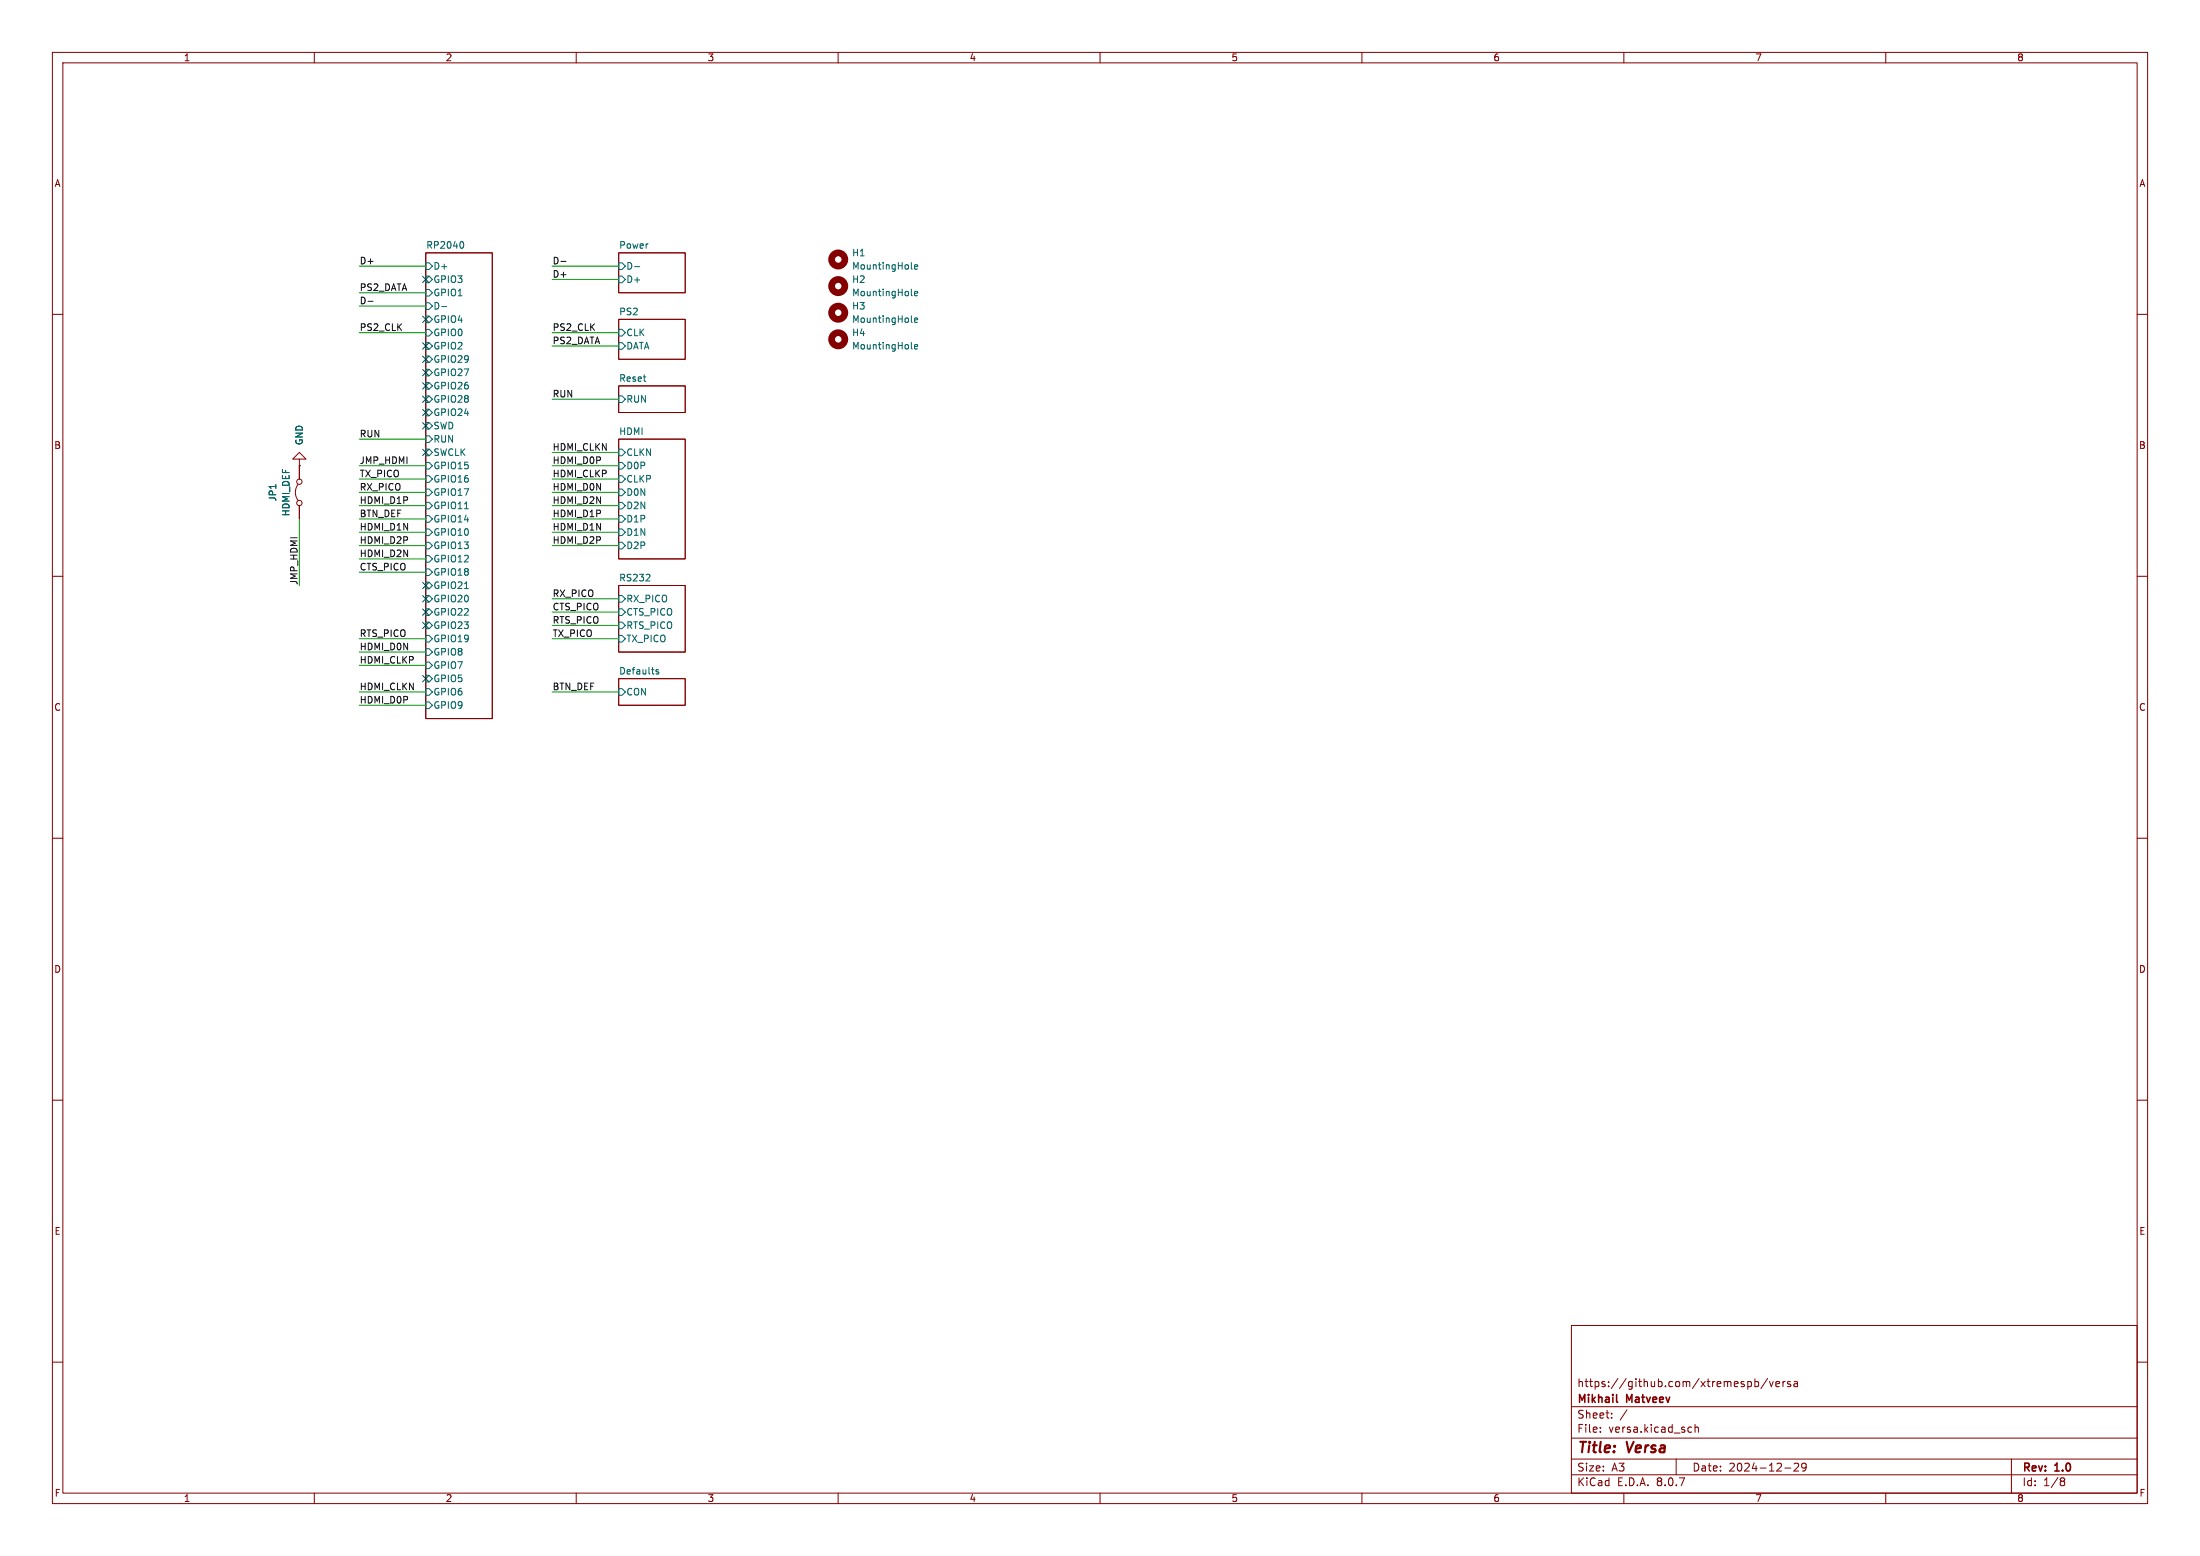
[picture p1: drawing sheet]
<svg xmlns="http://www.w3.org/2000/svg" width="420mm" height="297mm" viewBox="0 0 420 297" stroke-linecap="round" stroke-linejoin="round" font-family="sans-serif">
<g fill="none" stroke="#840000" stroke-width=".19">
<path d="M10 10h400v277h-400zM12 12h396v273h-396zM60 10v2M110 10v2M160 10v2M210 10v2M260 10v2M310 10v2M360 10v2M81.3 48.3h12.7v88.9h-12.7zM118.1 48.3h12.7v7.6h-12.7zM10 60h2"/>
<path d="M118.1 73.7h12.7v5h-12.7zM118.1 61h12.7v7.6h-12.7zM408 60h2M56.9 92.5a2.54 2.54 0 0 0 0 3M57.1 87.6h1.3l-1.3-1.2-1.2 1.2h1.2v1.3M57.1 88.9h.1M57.1 88.9v2.5M57.1 96.5v2.6M118.1 83.8h12.7v22.9h-12.7zM10 110h2M118.1 111.8h12.7v12.7h-12.7zM408 110h2"/>
<path d="M118.1 129.5h12.7v5.1h-12.7zM10 160h2M408 160h2M10 210h2M408 210h2M300 253h108v32h-108zM10 260h2M300 278.5h108M300 274.5h108M300 268.5h108M305.5 273.2v.2M305.5 272.5v.1"/>
<path d="M307.7 270.5v.2M307.7 269.8v.1M310.6 269.1l-1.3 1.9M320 278.5v3M322.5 272.4l.4 .1M322.9 273.3l-.4 .1M323.6 272.5l.2-.1 .4 .1v.9M323.6 271.9v1.5M334.1 263.7l.3 .3v.4l-.3 .3M335 263.2v1.5M335 263.8l.4-.1 .3 .3-.1 .6h-.6M337.4 263.1l-1.2 1.9"/>
<path d="M337.8 263.7l.4 1 .3-1M339 264.2l.7-.2v-.2l-.5-.1-.2 .2 .1 .7h.6M340.4 263.7v1M340.8 263.7l-.3 .1-.1 .2M341.8 263.8l-.4-.1-.2 .2 .1 .2 .5 .2v.3h-.6M342.5 263.8h.6l.1 .9M342.5 279.4l.6-.1 .2 .1 .1 .3-1 1.1h1M343.2 264l-.5 .1a.29 .29 0 0 0-.3 .3 .29 .29 0 0 0 .3 .3l.5-.1M344.8 279.9l-.3 .3h-.3l-.3-.3 .2-.5 .4-.1 .2 .1a.99 .99 0 0 1-.3 1.4h-.3M384 278.5v6.5M408 260h2M60 285v2"/>
<path d="M110 285v2M160 285v2M210 285v2M260 285v2M300 281.5h108M310 285v2M340.7 280.2h1.2M360 285v2M393.6 282.1l.4 .1 .2 .2-.3 .3M393.6 282.7h.3M393.9 282.7l.2 .2 .1 .4-.2 .2-.4 .1"/>
<circle cx="57.2" cy="91.9" r=".51"/>
<circle cx="57.2" cy="96" r=".51"/>
</g>
<path d="M308.6 267.5l.2 .2" fill="none" stroke="#840000" stroke-width=".3"/>
<g fill="none" stroke="#006464" stroke-width=".19">
<path d="M81.3 50.2h.6l.6 .6-.6 .6h-.6zM81.3 52.7h.6l.6 .6-.6 .7h-.6zM81.3 55.2h.6l.6 .7-.6 .6h-.6zM81.3 57.8h.6l.6 .6-.6 .7h-.6zM84.3 58.5h1M88.2 46.1a.79 .79 0 0 1 0 1.3M118.1 50.2h.6l.7 .6-.7 .6h-.6zM118.1 52.7h.6l.7 .6-.7 .7h-.6zM121.2 50.9h.9M174 51.2l.2 .2M174 56.3l.2 .2M174.6 51l.6-.2-.1-.2-.3-.1-.2 .2v.6h.5"/>
<path d="M174.6 56l.6-.1-.1-.2-.3-.1-.2 .2v.6h.5M81.3 60.3h.6l.6 .7-.6 .6h-.6zM81.3 62.9h.6l.6 .6-.6 .6h-.6zM81.3 65.4h.6l.6 .6-.6 .7h-.6zM81.3 67.9h.6l.6 .7-.6 .6h-.6zM81.3 70.5h.6l.6 .6-.6 .7h-.6zM81.3 73h.6l.6 .7-.6 .6h-.6zM81.3 75.6h.6l.6 .6-.6 .6h-.6zM81.3 78.1h.6l.6 .6-.6 .7h-.6zM118.1 75.6h.6l.7 .6-.7 .6h-.6zM118.1 62.9h.6l.7 .6-.7 .6h-.6zM118.1 65.4h.6l.7 .6-.7 .7h-.6z"/>
<path d="M174 66.4l.2 .2M174 61.4l.2 .1M174.6 61.1l.6-.1-.1-.2-.3-.1-.2 .2v.6h.5M174.6 66.2l.6-.1-.1-.3h-.3l-.2 .2v.6h.5M81.3 80.6h.6l.6 .7-.6 .6h-.6zM81.3 83.2h.6l.6 .6-.6 .7h-.6zM81.3 85.7h.6l.6 .7-.6 .6h-.6zM81.3 88.3h.6l.6 .6-.6 .6h-.6zM81.3 90.8h.6l.6 .6-.6 .7h-.6zM81.3 93.3h.6l.6 .7-.6 .6h-.6zM81.3 95.9h.6l.6 .6-.6 .7h-.6zM81.3 98.4h.6l.6 .7-.6 .6h-.6z"/>
<path d="M88.7 97.1h.7M118.1 85.7h.6l.7 .7-.7 .6h-.6zM118.1 88.3h.6l.7 .6-.7 .6h-.6zM118.1 90.8h.6l.7 .6-.7 .7h-.6zM118.1 93.3h.6l.7 .7-.7 .6h-.6zM118.1 95.9h.6l.7 .6-.7 .7h-.6zM118.1 98.4h.6l.7 .7-.7 .6h-.6zM81.3 101h.6l.6 .6-.6 .6h-.6zM81.3 103.5h.6l.6 .6-.6 .7h-.6zM81.3 106h.6l.6 .7-.6 .6h-.6zM81.3 108.6h.6l.6 .6-.6 .7h-.6zM81.3 111.1h.6l.6 .7-.6 .6h-.6z"/>
<path d="M81.3 113.7h.6l.6 .6-.6 .6h-.6zM81.3 116.2h.6l.6 .6-.6 .7h-.6zM81.3 118.7h.6l.6 .7-.6 .6h-.6zM88.7 112.3h.7M118.1 101h.6l.7 .6-.7 .6h-.6zM118.1 103.5h.6l.7 .6-.7 .7h-.6zM118.1 113.7h.6l.7 .6-.7 .6h-.6zM118.1 116.2h.6l.7 .6-.7 .7h-.6zM118.1 118.7h.6l.7 .7-.7 .6h-.6zM123.3 110.9h.8M124 109.7v.5M81.3 121.3h.6l.6 .6-.6 .7h-.6z"/>
<path d="M81.3 123.8h.6l.6 .7-.6 .6h-.6zM81.3 126.4h.6l.6 .6-.6 .6h-.6zM81.3 128.9h.6l.6 .6-.6 .7h-.6zM81.3 131.4h.6l.6 .7-.6 .6h-.6zM81.3 134h.6l.6 .6-.6 .7h-.6zM118.1 121.3h.6l.7 .6-.7 .7h-.6zM118.1 131.4h.6l.7 .7-.7 .6h-.6zM125.7 127.9l-.3-.1-.2 .2 .1 .2 .4 .1v.3h-.5"/>
</g>
<g fill="none" stroke="#840000" stroke-width="1.3">
<circle cx="160" cy="49.5" r="1.27"/>
<circle cx="160" cy="54.6" r="1.27"/>
<circle cx="160" cy="59.7" r="1.27"/>
<circle cx="160" cy="64.8" r="1.27"/>
</g>
<path d="M70.3 57.5h.9M107.1 49.9h1" fill="none" stroke="#0f0f0f" stroke-width=".19"/>
<g fill="none" stroke="#009600" stroke-width=".19">
<path d="M68.6 50.8h12.7M68.6 55.9h12.7M68.6 58.4h12.7M105.4 53.3h12.7M105.4 50.8h12.7M68.6 63.5h12.7M105.4 63.5h12.7M105.4 66h12.7M105.4 76.2h12.7M57.1 99.1v12.7M68.6 88.9h12.7M68.6 99.1h12.7"/>
<path d="M68.6 91.4h12.7M68.6 96.5h12.7M68.6 94h12.7M68.6 83.8h12.7M105.4 88.9h12.7M105.4 99.1h12.7M105.4 91.4h12.7M105.4 96.5h12.7M105.4 94h12.7M105.4 86.4h12.7M68.6 104.1h12.7M68.6 109.2h12.7"/>
<path d="M68.6 101.6h12.7M68.6 106.7h12.7M105.4 119.4h12.7M105.4 116.8h12.7M105.4 104.1h12.7M105.4 114.3h12.7M105.4 101.6h12.7M68.6 124.5h12.7M68.6 121.9h12.7M68.6 132.1h12.7M68.6 127h12.7M68.6 134.6h12.7"/>
<path d="M105.4 121.9h12.7M105.4 132.1h12.7"/>
</g>
<g fill="none" stroke="#000084" stroke-width=".19">
<path d="M80.7 52.7l1.2 1.2M81.9 52.7l-1.2 1.2M80.7 70.5l1.2 1.2M80.7 73.1l1.2 1.2M80.7 78.1l1.2 1.2M80.7 75.6l1.2 1.2M80.7 68l1.2 1.2M80.7 65.4l1.2 1.2M80.7 60.4l1.2 1.2M81.9 70.5l-1.2 1.2M81.9 73.1l-1.2 1.2M81.9 78.1l-1.2 1.2"/>
<path d="M81.9 75.6l-1.2 1.2M81.9 68l-1.2 1.2M81.9 65.4l-1.2 1.2M81.9 60.4l-1.2 1.2M80.7 85.8l1.2 1.2M80.7 80.7l1.2 1.2M81.9 85.8l-1.2 1.2M81.9 80.7l-1.2 1.2M80.7 111.2l1.2 1.2M80.7 116.2l1.2 1.2M80.7 118.8l1.2 1.2M80.7 113.7l1.2 1.2"/>
<path d="M81.9 111.2l-1.2 1.2M81.9 116.2l-1.2 1.2M81.9 118.8l-1.2 1.2M81.9 113.7l-1.2 1.2M80.7 128.9l1.2 1.2M81.9 128.9l-1.2 1.2"/>
</g>
<g font-size="2.8" fill="#840000">
<text x="301" y="277.9">Title:</text>
<text x="310.6" y="277.9">Versa</text>
</g>
<g font-size="2.1" fill="#840000">
<text x="301" y="268.2">Mikhail</text>
<text x="301" y="265">https://github.com/xtremespb/versa</text>
<text x="310.6" y="268.2">Matveev</text>
<text x="301" y="273.7">File:</text>
<text x="301" y="271">Sheet:</text>
<text x="307.1" y="273.7">versa.kicad_sch</text>
<text x="301" y="281.1">Size:</text>
<text x="307.6" y="281.1">A3</text>
<text x="323" y="281.1">Date:</text>
<text x="330" y="281.1">2024-12-29</text>
<text x="386" y="281.3">Rev:</text>
<text x="392.4" y="281.3">1.0</text>
<text x="301" y="283.9">KiCad</text>
<text x="308.7" y="283.9">E.D.A.</text>
<text x="316.3" y="283.9">8.0.7</text>
<text x="386" y="283.9">Id:</text>
<text x="390.1" y="283.9">1/8</text>
</g>
<g font-size="1.8" fill="#840000">
<text x="35" y="11.9">1</text>
<text x="85" y="11.9">2</text>
<text x="135" y="11.9">3</text>
<text x="185" y="11.9">4</text>
<text x="235" y="11.9">5</text>
<text x="285" y="11.9">6</text>
<text x="335" y="11.9">7</text>
<text x="385" y="11.9">8</text>
<text x="10.3" y="35.9">A</text>
<text x="408.3" y="35.9">A</text>
<text x="10.3" y="85.9">B</text>
<text x="408.2" y="85.9">B</text>
<text x="10.3" y="135.9">C</text>
<text x="408.2" y="135.9">C</text>
<text x="10.3" y="185.9">D</text>
<text x="408.2" y="185.9">D</text>
<text x="10.3" y="235.9">E</text>
<text x="408.3" y="235.9">E</text>
<text x="10.3" y="285.9">F</text>
<text x="35" y="286.9">1</text>
<text x="85" y="286.9">2</text>
<text x="135" y="286.9">3</text>
<text x="185" y="286.9">4</text>
<text x="235" y="286.9">5</text>
<text x="285" y="286.9">6</text>
<text x="335" y="286.9">7</text>
<text x="385" y="286.9">8</text>
<text x="408.3" y="285.9">F</text>
</g>
<g font-size="1.8" fill="#006464">
<text x="81.3" y="47.5">RP2040</text>
<text x="118.1" y="47.5">Power</text>
<text x="82.7" y="51.7">D+</text>
<text x="119.5" y="51.7">D-</text>
<text x="162.6" y="49.1">H1</text>
<text x="162.6" y="51.7">MountingHole</text>
<text x="82.7" y="54.2">GPIO3</text>
<text x="82.7" y="56.7">GPIO1</text>
<text x="82.7" y="59.3">D-</text>
<text x="119.5" y="54.2">D+</text>
<text x="162.6" y="54.2">H2</text>
<text x="162.6" y="56.7">MountingHole</text>
<text x="162.6" y="59.3">H3</text>
<text x="82.7" y="61.8">GPIO4</text>
<text x="82.7" y="64.4">GPIO0</text>
<text x="118.1" y="60.2">PS2</text>
<text x="119.5" y="64.4">CLK</text>
<text x="162.6" y="64.4">H4</text>
<text x="162.6" y="61.8">MountingHole</text>
<text x="82.7" y="66.9">GPIO2</text>
<text x="82.7" y="69.4">GPIO29</text>
<text x="82.7" y="72">GPIO27</text>
<text x="119.5" y="66.9">DATA</text>
<text x="162.6" y="66.9">MountingHole</text>
<text x="82.7" y="74.5">GPIO26</text>
<text x="82.7" y="77.1">GPIO28</text>
<text x="118.1" y="72.9">Reset</text>
<text x="119.5" y="77.1">RUN</text>
<text x="82.7" y="79.6">GPIO24</text>
<text x="82.7" y="82.1">SWD</text>
<text x="118.1" y="83.1">HDMI</text>
<text x="58" y="85.1" transform="rotate(-90 58 85.1)">GND</text>
<text x="82.7" y="84.7">RUN</text>
<text x="82.7" y="87.2">SWCLK</text>
<text x="82.7" y="89.8">GPIO15</text>
<text x="119.5" y="87.2">CLKN</text>
<text x="119.5" y="89.8">D0P</text>
<text x="52.9" y="95.8" transform="rotate(-90 52.9 95.8)">JP1</text>
<text x="82.7" y="92.3">GPIO16</text>
<text x="82.7" y="94.8">GPIO17</text>
<text x="119.5" y="92.3">CLKP</text>
<text x="119.5" y="94.8">D0N</text>
<text x="55.5" y="98.6" transform="rotate(-90 55.5 98.6)">HDMI_DEF</text>
<text x="82.7" y="97.4">GPIO11</text>
<text x="82.7" y="99.9">GPIO14</text>
<text x="119.5" y="97.4">D2N</text>
<text x="119.5" y="99.9">D1P</text>
<text x="82.7" y="102.5">GPIO10</text>
<text x="82.7" y="105">GPIO13</text>
<text x="82.7" y="107.5">GPIO12</text>
<text x="119.5" y="102.5">D1N</text>
<text x="119.5" y="105">D2P</text>
<text x="82.7" y="110.1">GPIO18</text>
<text x="82.7" y="112.6">GPIO21</text>
<text x="118.1" y="111">RS232</text>
<text x="82.7" y="115.2">GPIO20</text>
<text x="82.7" y="117.7">GPIO22</text>
<text x="119.5" y="115.2">RX_PICO</text>
<text x="119.5" y="117.7">CTS_PICO</text>
<text x="82.7" y="120.2">GPIO23</text>
<text x="82.7" y="122.8">GPIO19</text>
<text x="82.7" y="125.3">GPIO8</text>
<text x="119.5" y="120.2">RTS_PICO</text>
<text x="119.5" y="122.8">TX_PICO</text>
<text x="82.7" y="127.9">GPIO7</text>
<text x="82.7" y="130.4">GPIO5</text>
<text x="118.1" y="128.8">Defaults</text>
<text x="82.7" y="132.9">GPIO6</text>
<text x="82.7" y="135.5">GPIO9</text>
<text x="119.5" y="132.9">CON</text>
</g>
<g font-size="1.8" fill="#0f0f0f">
<text x="68.6" y="50.5">D+</text>
<text x="105.4" y="50.5">D-</text>
<text x="105.4" y="53.1">D+</text>
<text x="68.6" y="55.6">PS2_DATA</text>
<text x="68.6" y="58.2">D-</text>
<text x="68.6" y="63.2">PS2_CLK</text>
<text x="105.4" y="65.8">PS2_DATA</text>
<text x="105.4" y="63.2">PS2_CLK</text>
<text x="105.4" y="75.9">RUN</text>
<text x="68.6" y="83.6">RUN</text>
<text x="68.6" y="88.6">JMP_HDMI</text>
<text x="105.4" y="86.1">HDMI_CLKN</text>
<text x="105.4" y="88.6">HDMI_D0P</text>
<text x="68.6" y="93.7">RX_PICO</text>
<text x="68.6" y="91.2">TX_PICO</text>
<text x="105.4" y="93.7">HDMI_D0N</text>
<text x="105.4" y="91.2">HDMI_CLKP</text>
<text x="68.6" y="98.8">BTN_DEF</text>
<text x="68.6" y="96.3">HDMI_D1P</text>
<text x="68.6" y="101.3">HDMI_D1N</text>
<text x="105.4" y="98.8">HDMI_D1P</text>
<text x="105.4" y="96.3">HDMI_D2N</text>
<text x="105.4" y="101.3">HDMI_D1N</text>
<text x="68.6" y="103.9">HDMI_D2P</text>
<text x="68.6" y="106.4">HDMI_D2N</text>
<text x="105.4" y="103.9">HDMI_D2P</text>
<text x="56.9" y="111.8" transform="rotate(-90 56.9 111.8)">JMP_HDMI</text>
<text x="68.6" y="109">CTS_PICO</text>
<text x="105.4" y="114">RX_PICO</text>
<text x="105.4" y="116.6">CTS_PICO</text>
<text x="105.4" y="119.1">RTS_PICO</text>
<text x="68.6" y="121.7">RTS_PICO</text>
<text x="68.6" y="124.2">HDMI_D0N</text>
<text x="105.4" y="121.7">TX_PICO</text>
<text x="68.6" y="126.7">HDMI_CLKP</text>
<text x="68.6" y="131.8">HDMI_CLKN</text>
<text x="105.4" y="131.8">BTN_DEF</text>
<text x="68.6" y="134.4">HDMI_D0P</text>
</g>
</svg>
